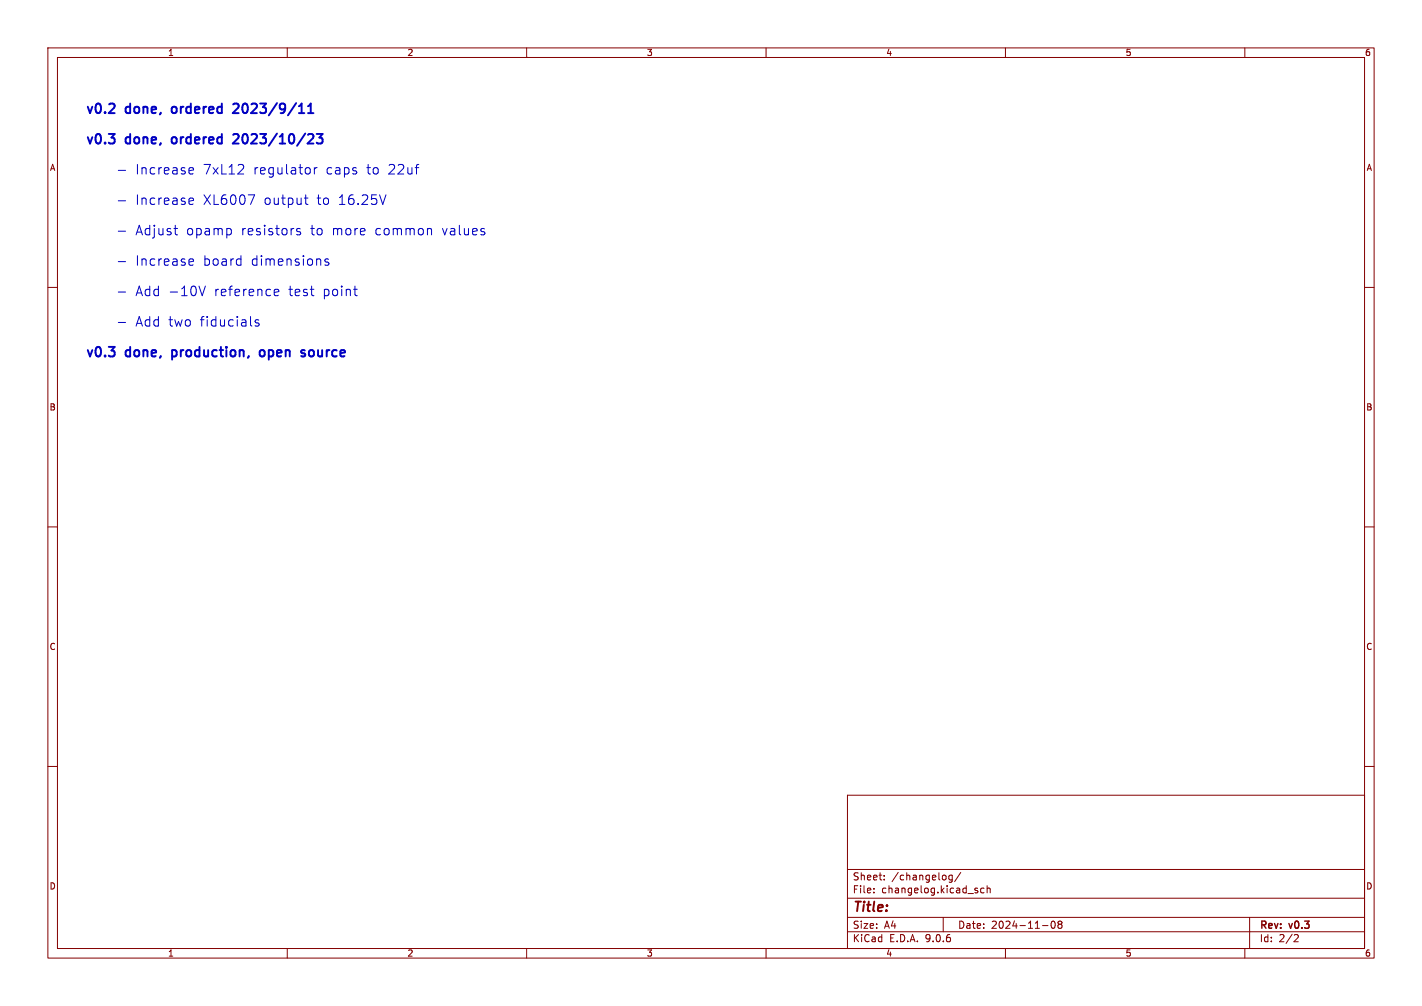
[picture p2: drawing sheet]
<svg xmlns="http://www.w3.org/2000/svg" width="297mm" height="210mm" viewBox="0 0 297 210" stroke-linecap="round" stroke-linejoin="round" font-family="sans-serif">
<g fill="none" stroke="#840000" stroke-width=".21">
<path d="M10 10h277v190h-277zM12 12h273v186h-273zM60 10v2M110 10v2M160 10v2M210 10v2M260 10v2M10 60h2M285 60h2M10 110h2M285 110h2M10 160h2"/>
<path d="M177 166h108v32h-108zM285 160h2M60 198v2M110 198v2M160 198v2M177 194.5h108M177 191.5h108M177 187.5h108M177 181.5h108M182.5 186.3v.1M182.5 185.5v.1M184.7 183.6v.1"/>
<path d="M184.7 182.8v.1M197 191.5v3M198.9 182.7v1.2l-.3 .3-.4-.1M198.9 182.8l-.4-.1-.3 .3 .1 .6h.6M200.7 182.1l-1.3 2M204.2 186v.3M205.5 185.5l-.4-.1-.3 .3 .2 .6h.5M206.2 185.5l.2-.1 .3 .1 .1 .9M206.2 184.9v1.5M210 198v2M217.7 193.2h1.2M219.7 192.4l.2-.1a.8 .8 0 0 1 .5 .7 .8 .8 0 0 1-.5 .8l-.2-.1-.2-.5z"/>
<path d="M221.2 192.9l-.2-.2 .2-.4 .5 .1 .1 .2-.3 .3M221.2 192.9l-.2 .3v.5l.2 .1 .5-.1 .1-.2-.1-.4-.2-.2M221.2 192.9h.3M260 198v2M261 191.5v6.5M270.5 195.1l.5 .1 .2 .3-1 1.1h1"/>
</g>
<g fill="none" stroke="#0000c2" stroke-width=".21">
<path d="M24.7 35.6h1.5M39.6 36.2h.7M39.6 35.1l.5-.1 .2 .1 .1 .4-.9 .2M50.7 34.4a.54 .54 0 0 1 .1 .8l-1.1 1.1h1.2M65.7 35v1.3M66.2 35l-.4 .1-.1 .3M24.7 41.9h1.5M24.7 48.3h1.5M24.7 54.6h1.5M36.3 47.7h.8M36.7 48.9l.4 .1M39.6 41.4l.5-.1 .2 .1 .1 .4-.9 .2"/>
<path d="M39.6 54.1l.5-.1 .2 .1 .1 .4-.9 .2M39.6 42.6h.7M39.6 55.3h.7M41.6 59.7l.6 2 .7-2M48.1 47.8l.2 .3v.5l-.2 .3M50.1 54l.2 .1M50.3 53.4v2M50.3 55.3l-.2 .1M51.8 40.7h1.4l-.9 2M62.7 47.8l-.5-.1-.3 .3 .1 .3 .7 .2v.4h-.8M63.6 41.3h.7M63.8 40.7v1.7l.1 .2 .4 .1"/>
<path d="M68.6 54.1l-.5-.1-.3 .3 .1 .3 .7 .2v.5h-.8M80.6 40.7l-.7 2M89.8 47.7l.3 .3v1M24.7 61h1.5M24.7 67.3h1.5M54 66.8l-.4-.1-.3 .3 .1 .3 .6 .2v.5h-.7M57.3 61.4l.3 .3 .5-.1M57.3 60.7l.3-.3h.3l.3 .3v.2l-.9 .2M73.8 60.4h.8M74.2 61.6l.4 .1"/>
</g>
<g fill="none" stroke="#0000c2" stroke-width=".4">
<path d="M35.9 28.8v1M35.9 22.5v.9M49.7 28.1l-.7-.1-.3 .2M49.7 21.7l-.7-.1-.3 .2M49.8 28.8l-1.2 1.2h1.3M49.8 22.5l-1.2 1.1h1.3M62.4 23.6h1.2M64.3 23.6h1.2M64.3 22.2l.6-.6v2M65.1 28l.2 .1a.54 .54 0 0 1 .1 .7l-1.2 1.2h1.3M66.1 28h1.3l-.7 .7a.54 .54 0 0 1 .7 .4v.5l-.2 .3-.8 .1-.3-.2M35.9 73.1v2"/>
<path d="M35.9 74.3l.2 .1M36.1 73.1l-.2 .1M55.2 73.3a.54 .54 0 0 0-.5-.2 .54 .54 0 0 0-.5 .4v.5a.54 .54 0 0 0 .5 .4 .54 .54 0 0 0 .5-.2M63.2 73.1l.5 .1M63.2 73.7l.5 .1 .1 .3-.3 .3h-.4M64.6 73.3v.9"/>
</g>
<g font-size="2.8" fill="#0000c2">
<text x="17.8" y="23.9">v0.2</text>
<text x="26.4" y="23.9">done,</text>
<text x="36.8" y="23.9">ordered</text>
<text x="50.5" y="23.9">2023/9/11</text>
<text x="17.8" y="30.2">v0.3</text>
<text x="26.4" y="30.2">done,</text>
<text x="36.8" y="30.2">ordered</text>
<text x="50.5" y="30.2">2023/10/23</text>
<text x="28.2" y="36.6">Increase</text>
<text x="42.3" y="36.6">7xL12</text>
<text x="52.9" y="36.6">regulator</text>
<text x="68.1" y="36.6">caps</text>
<text x="76.6" y="36.6">to</text>
<text x="81.1" y="36.6">22uf</text>
<text x="28.2" y="42.9">Increase</text>
<text x="42.3" y="42.9">XL6007</text>
<text x="55.1" y="42.9">output</text>
<text x="66.2" y="42.9">to</text>
<text x="70.7" y="42.9">16.25V</text>
<text x="28.2" y="49.3">Adjust</text>
<text x="38.8" y="49.3">opamp</text>
<text x="50.3" y="49.3">resistors</text>
<text x="64.8" y="49.3">to</text>
<text x="69.4" y="49.3">more</text>
<text x="78.4" y="49.3">common</text>
<text x="92.4" y="49.3">values</text>
<text x="28.2" y="55.6">Increase</text>
<text x="42.3" y="55.6">board</text>
<text x="52.4" y="55.6">dimensions</text>
<text x="28.2" y="62">Add</text>
<text x="35.1" y="62">-10V</text>
<text x="44.7" y="62">reference</text>
<text x="60.3" y="62">test</text>
<text x="67.5" y="62">point</text>
<text x="28.2" y="68.3">Add</text>
<text x="35.1" y="68.3">two</text>
<text x="41.7" y="68.3">fiducials</text>
<text x="17.8" y="74.7">v0.3</text>
<text x="26.4" y="74.7">done,</text>
<text x="36.8" y="74.7">production,</text>
<text x="56" y="74.7">open</text>
<text x="65.5" y="74.7">source</text>
</g>
<text font-size="2.8" fill="#840000" x="178" y="190.9">Title:</text>
<g font-size="2.1" fill="#840000">
<text x="178" y="184">Sheet:</text>
<text x="186.2" y="184">/changelog/</text>
<text x="178" y="186.7">File:</text>
<text x="184.1" y="186.7">changelog.kicad_sch</text>
<text x="178" y="196.9">KiCad</text>
<text x="178" y="194.1">Size:</text>
<text x="184.7" y="194.1">A4</text>
<text x="185.7" y="196.9">E.D.A.</text>
<text x="193.3" y="196.9">9.0.6</text>
<text x="200" y="194.1">Date:</text>
<text x="207" y="194.1">2024-11-08</text>
<text x="263" y="194.3">Rev:</text>
<text x="263" y="196.9">Id:</text>
<text x="267.1" y="196.9">2/2</text>
<text x="269.4" y="194.3">v0.3</text>
</g>
<g font-size="1.8" fill="#840000">
<text x="35" y="11.9">1</text>
<text x="85" y="11.9">2</text>
<text x="135" y="11.9">3</text>
<text x="185" y="11.9">4</text>
<text x="235" y="11.9">5</text>
<text x="285" y="11.9">6</text>
<text x="10.3" y="35.9">A</text>
<text x="285.3" y="35.9">A</text>
<text x="10.3" y="85.9">B</text>
<text x="285.3" y="85.9">B</text>
<text x="10.3" y="135.9">C</text>
<text x="285.3" y="135.9">C</text>
<text x="10.3" y="185.9">D</text>
<text x="285.3" y="185.9">D</text>
<text x="35" y="199.9">1</text>
<text x="85" y="199.9">2</text>
<text x="135" y="199.9">3</text>
<text x="185" y="199.9">4</text>
<text x="235" y="199.9">5</text>
<text x="285" y="199.9">6</text>
</g>
</svg>
